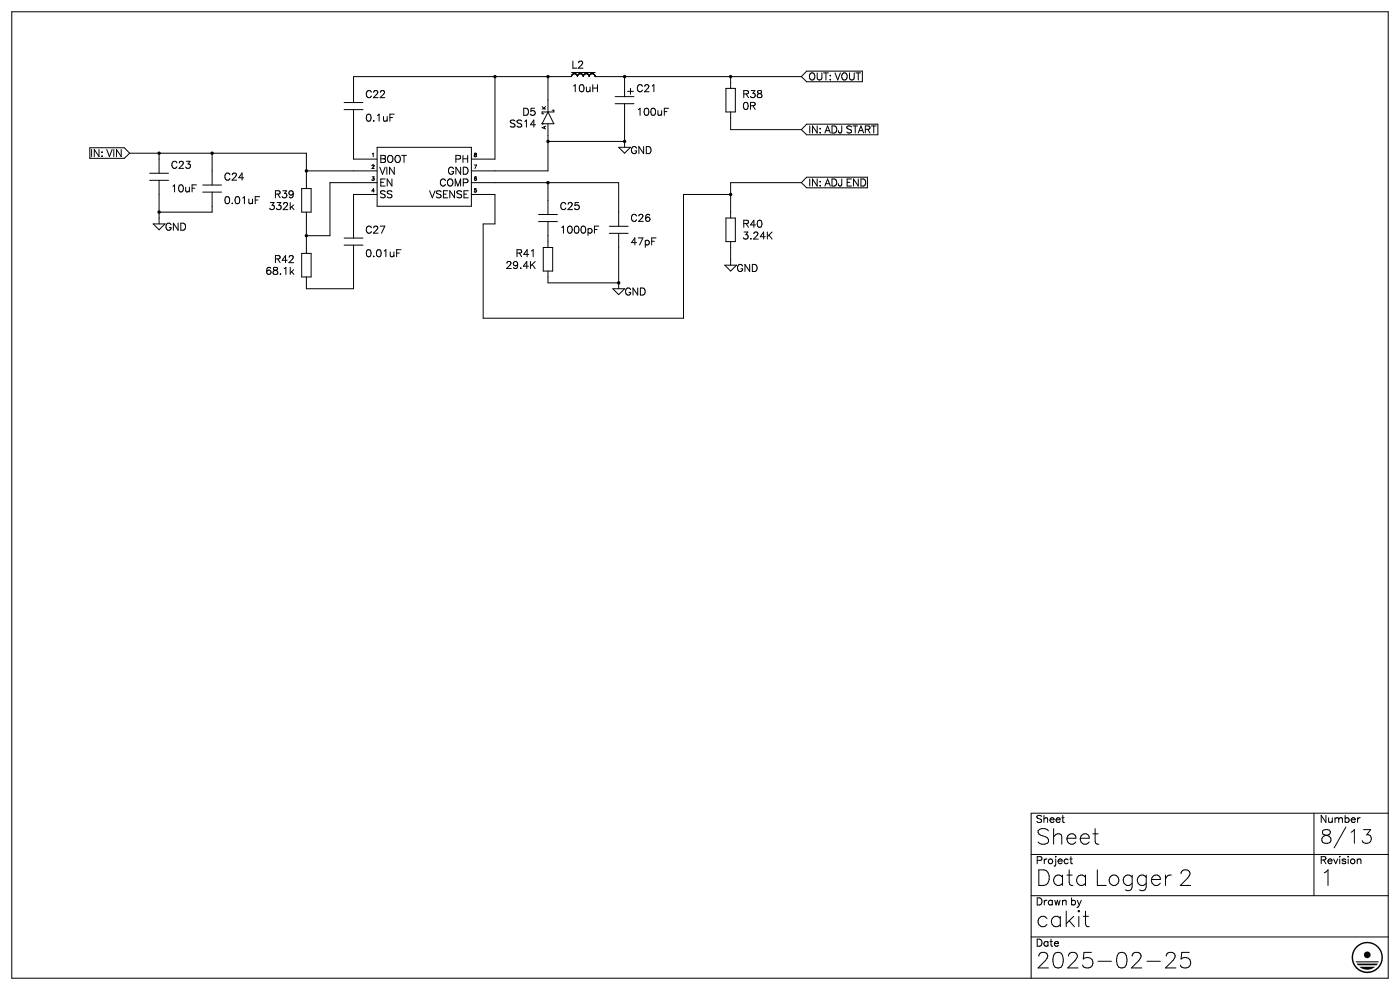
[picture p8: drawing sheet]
<svg xmlns="http://www.w3.org/2000/svg" width="2970mm" height="2100mm" viewBox="0 0 2970 2100" stroke-linecap="round" stroke-linejoin="round" font-family="sans-serif">
<g fill="none" stroke="#000" stroke-width="2.12">
<path d="M25 25h2920v2050h-2920zM1212 154h51M1213 159v1M1214 159h-1M1214 159h.1M1214 158v1M1215 158h-1M1215 158h.1M1215 157h.1M1216 157h-1M1216 157h.1M1217 157h-1"/>
<path d="M1217 156v1M1218 156h-1M1218 156h.1M1218 156h1M1219 156h.1M1219 156h1M1220 156h.1M1220 156l1 1M1221 157h1M1222 157h.1M1222 157l1 1M1223 158h.1"/>
<path d="M1223 158l1 1M1224 159h.1M1224 159l1 1M1226 160l-1 1M1226 160h.1M1226 159v1M1226 159h.1M1227 158l-1 1M1227 158h.1M1228 157l-1 1M1228 157h.1M1229 157h-1"/>
<path d="M1229 157h.1M1230 156l-1 1M1230 156h.1M1231 156h-1M1231 156h1M1231 156h.1M1232 156h.1M1232 156h1M1233 156l1 1M1234 157h.1M1234 157h1M1235 157v1"/>
<path d="M1235 158h1M1236 158h.1M1236 158v1M1236 159h.1M1236 159l1 1M1237 160h.1M1237 160v1M1238 159v1M1239 159h-1M1239 159h.1M1239 158v1M1240 158h-1"/>
<path d="M1240 158h.1M1240 157v1M1241 157h-1M1241 157h.1M1242 157h-1M1242 156v1M1243 156h-1M1243 156h.1M1244 156h.1M1244 156h-1M1244 156h1M1245 156h.1"/>
<path d="M1245 156l1 1M1246 157h.1M1246 157h1M1247 157h.1M1247 157l1 1M1248 158h.1M1248 158l1 1M1249 159h.1M1249 159v1M1249 160h.1M1249 160h1M1251 160h-1"/>
<path d="M1251 160h.1M1251 159v1M1251 159h.1M1252 158l-1 1M1252 158h.1M1253 157l-1 1M1253 157h.1M1254 157h-1M1254 157h.1M1255 156l-1 1M1255 156h.1M1256 156h-1"/>
<path d="M1256 156h.1M1256 156h1M1257 156h.1M1257 156h1M1258 156v1M1258 157h1M1259 157h.1M1259 157h1M1260 157v1M1260 158h.1M1261 158h.1M1261 158v1"/>
<path d="M1261 159h.1M1261 159l1 1M1262 160h.1M1829 151h-118l-11 11M1050 162v175h-50M1163 162v76M1212 162h-462v55M1213 162h-1M1213 162h.1M1213 160v2M1213 160h.1M1225 160h.1"/>
<path d="M1225 160v1M1225 162h.1M1225 161v1M1225 161h.1M1237 161h.1M1237 161v1M1237 162h.1M1237 162h1M1238 161v1M1238 161h.1M1238 160v1M1238 160h.1"/>
<path d="M1250 160h.1M1250 160v1M1250 162h.1M1250 161v1M1250 161h.1M1262 160v1M1262 161h.1M1262 161v1M1262 162h.1M1262 162h1M1263 162h437M1325 162v43"/>
<path d="M1550 162v26M1700 162l11 11h118M1331 194h13M1338 188v12M1540 188h20v50h-20zM730 217h40M1305 205h40M730 233h40M750 233v104h50M1163 238l12 24h-25M1163 238l-13 24M1171 234h4v4h-25v3h4"/>
<path d="M1305 220h40M1325 220v92M1550 238v37h150M1150 262h.1M1163 262v101h-163M1700 275l11 11h151M1862 263h-151l-11 12M1163 300h162M191 313h73l11 12M800 312h200v125h-200zM1312 312h26l-13 13zM275 325h375v75"/>
<path d="M275 325l-11 11h-73M338 325v43M450 325v67M317 368h40M650 363h150M1840 376h-129l-11 12M317 382h40M338 382v93M430 392h40M800 388h-100v112h-50M1000 388h312v92M1163 388v67"/>
<path d="M1700 388h-150v74M1700 388l11 10h129M430 408h40M450 408v42h-112M640 400h20v50h-20zM800 413h-50v92M1000 413h50v62h-25v200h425v-262h100M650 450v88M1143 455h40M325 475h25l-12 12zM1143 470h40M1163 470v55"/>
<path d="M1293 480h39M1540 462h20v50h-20zM1293 495h39M1312 495v117M730 505h40M730 520h40M750 520v92h-100v-24M1550 512v51M640 538h20v50h-20zM1153 525h20v50h-20zM1163 575v25h149M1537 563h25l-12 12z"/>
<path d="M1300 612h25l-13 13zM2787 1725v175M2945 1725h-757v350M2188 1812h757M2188 1900h757M2188 1987h757M2507 2020h16M2512 2031a11 11 0 0 1 14 11 11 11 0 0 1-14 11"/>
</g>
<g fill="#000">
<path d="M2877 2008a33 33 0 0 1 24-10v3a30 30 0 0 0-27 43 30 30 0 0 0 50 5 30 30 0 0 0-17-48h-6v-3a33 33 0 0 1 32 42 33 33 0 0 1-49 20 33 33 0 0 1-7-52zM2876 2039h49l-1 2h-47zM2884 2051h33a26 26 0 0 1-33 0zM2878 2044h45l-3 4h-39z"/>
<circle cx="2901" cy="2025" r="7"/>
</g>
<g fill="none" stroke="#000" stroke-width="7.5">
<path d="M1050 162h.1M1163 162h.1M1325 162h.1M1550 162h.1M1163 300h.1M1325 300h.1M338 325h.1M450 325h.1M650 362v1M1163 387v1M1550 412v1M338 450h.1"/>
<path d="M650 500h.1M1312 600h.1"/>
</g>
<g font-size="52.8">
<text x="2197" y="1791">Sheet</text>
<text x="2197" y="1879">Data Logger 2</text>
<text x="2800" y="1879">1</text>
<text x="2197" y="1966">cakit</text>
<text x="2197" y="2054">2025-02-25</text>
</g>
<text font-size="46.4" x="2800" y="1789">8/13</text>
<g font-size="24">
<text x="1212" y="145">L2</text>
<text x="1715" y="170">OUT: VOUT</text>
<text x="1212" y="195">10uH</text>
<text x="1350" y="195">C21</text>
<text x="775" y="207">C22</text>
<text x="1575" y="207">R38</text>
<text x="1575" y="233">0R</text>
<text x="1104" y="245">D5</text>
<text x="1350" y="245">100uF</text>
<text x="775" y="257">0.1uF</text>
<text x="1076" y="270">SS14</text>
<text x="1715" y="282">IN: ADJ START</text>
<text x="1338" y="326">GND</text>
<text x="178" y="332">IN: VIN</text>
<text x="805" y="345">BOOT</text>
<text x="962" y="345">PH</text>
<text x="363" y="357">C23</text>
<text x="805" y="370">VIN</text>
<text x="940" y="370">GND</text>
<text x="475" y="382">C24</text>
<text x="805" y="395">EN</text>
<text x="924" y="395">COMP</text>
<text x="1715" y="395">IN: ADJ END</text>
<text x="363" y="408">10uF</text>
<text x="578" y="420">R39</text>
<text x="805" y="420">SS</text>
<text x="900" y="420">VSENSE</text>
<text x="475" y="432">0.01uF</text>
<text x="565" y="445">332k</text>
<text x="1188" y="445">C25</text>
<text x="1338" y="470">C26</text>
<text x="1575" y="482">R40</text>
<text x="350" y="489">GND</text>
<text x="775" y="495">C27</text>
<text x="1188" y="495">1000pF</text>
<text x="1575" y="507">3.24K</text>
<text x="1338" y="520">47pF</text>
<text x="775" y="545">0.01uF</text>
<text x="1090" y="545">R41</text>
<text x="578" y="557">R42</text>
<text x="1068" y="570">29.4K</text>
<text x="1562" y="576">GND</text>
<text x="558" y="583">68.1k</text>
<text x="1325" y="626">GND</text>
<text x="2197" y="1745">Sheet</text>
<text x="2800" y="1745">Number</text>
<text x="2197" y="1832">Project</text>
<text x="2800" y="1832">Revision</text>
<text x="2197" y="1920">Drawn by</text>
<text x="2197" y="2007">Date</text>
</g>
<g font-size="12">
<text x="1157" y="233" transform="rotate(-90 1157 233)">K</text>
<text x="1157" y="276" transform="rotate(-90 1157 276)">A</text>
<text x="787" y="332">1</text>
<text x="1005" y="332">8</text>
<text x="787" y="357">2</text>
<text x="1005" y="357">7</text>
<text x="787" y="382">3</text>
<text x="1005" y="382">6</text>
<text x="787" y="408">4</text>
<text x="1005" y="408">5</text>
</g>
</svg>
